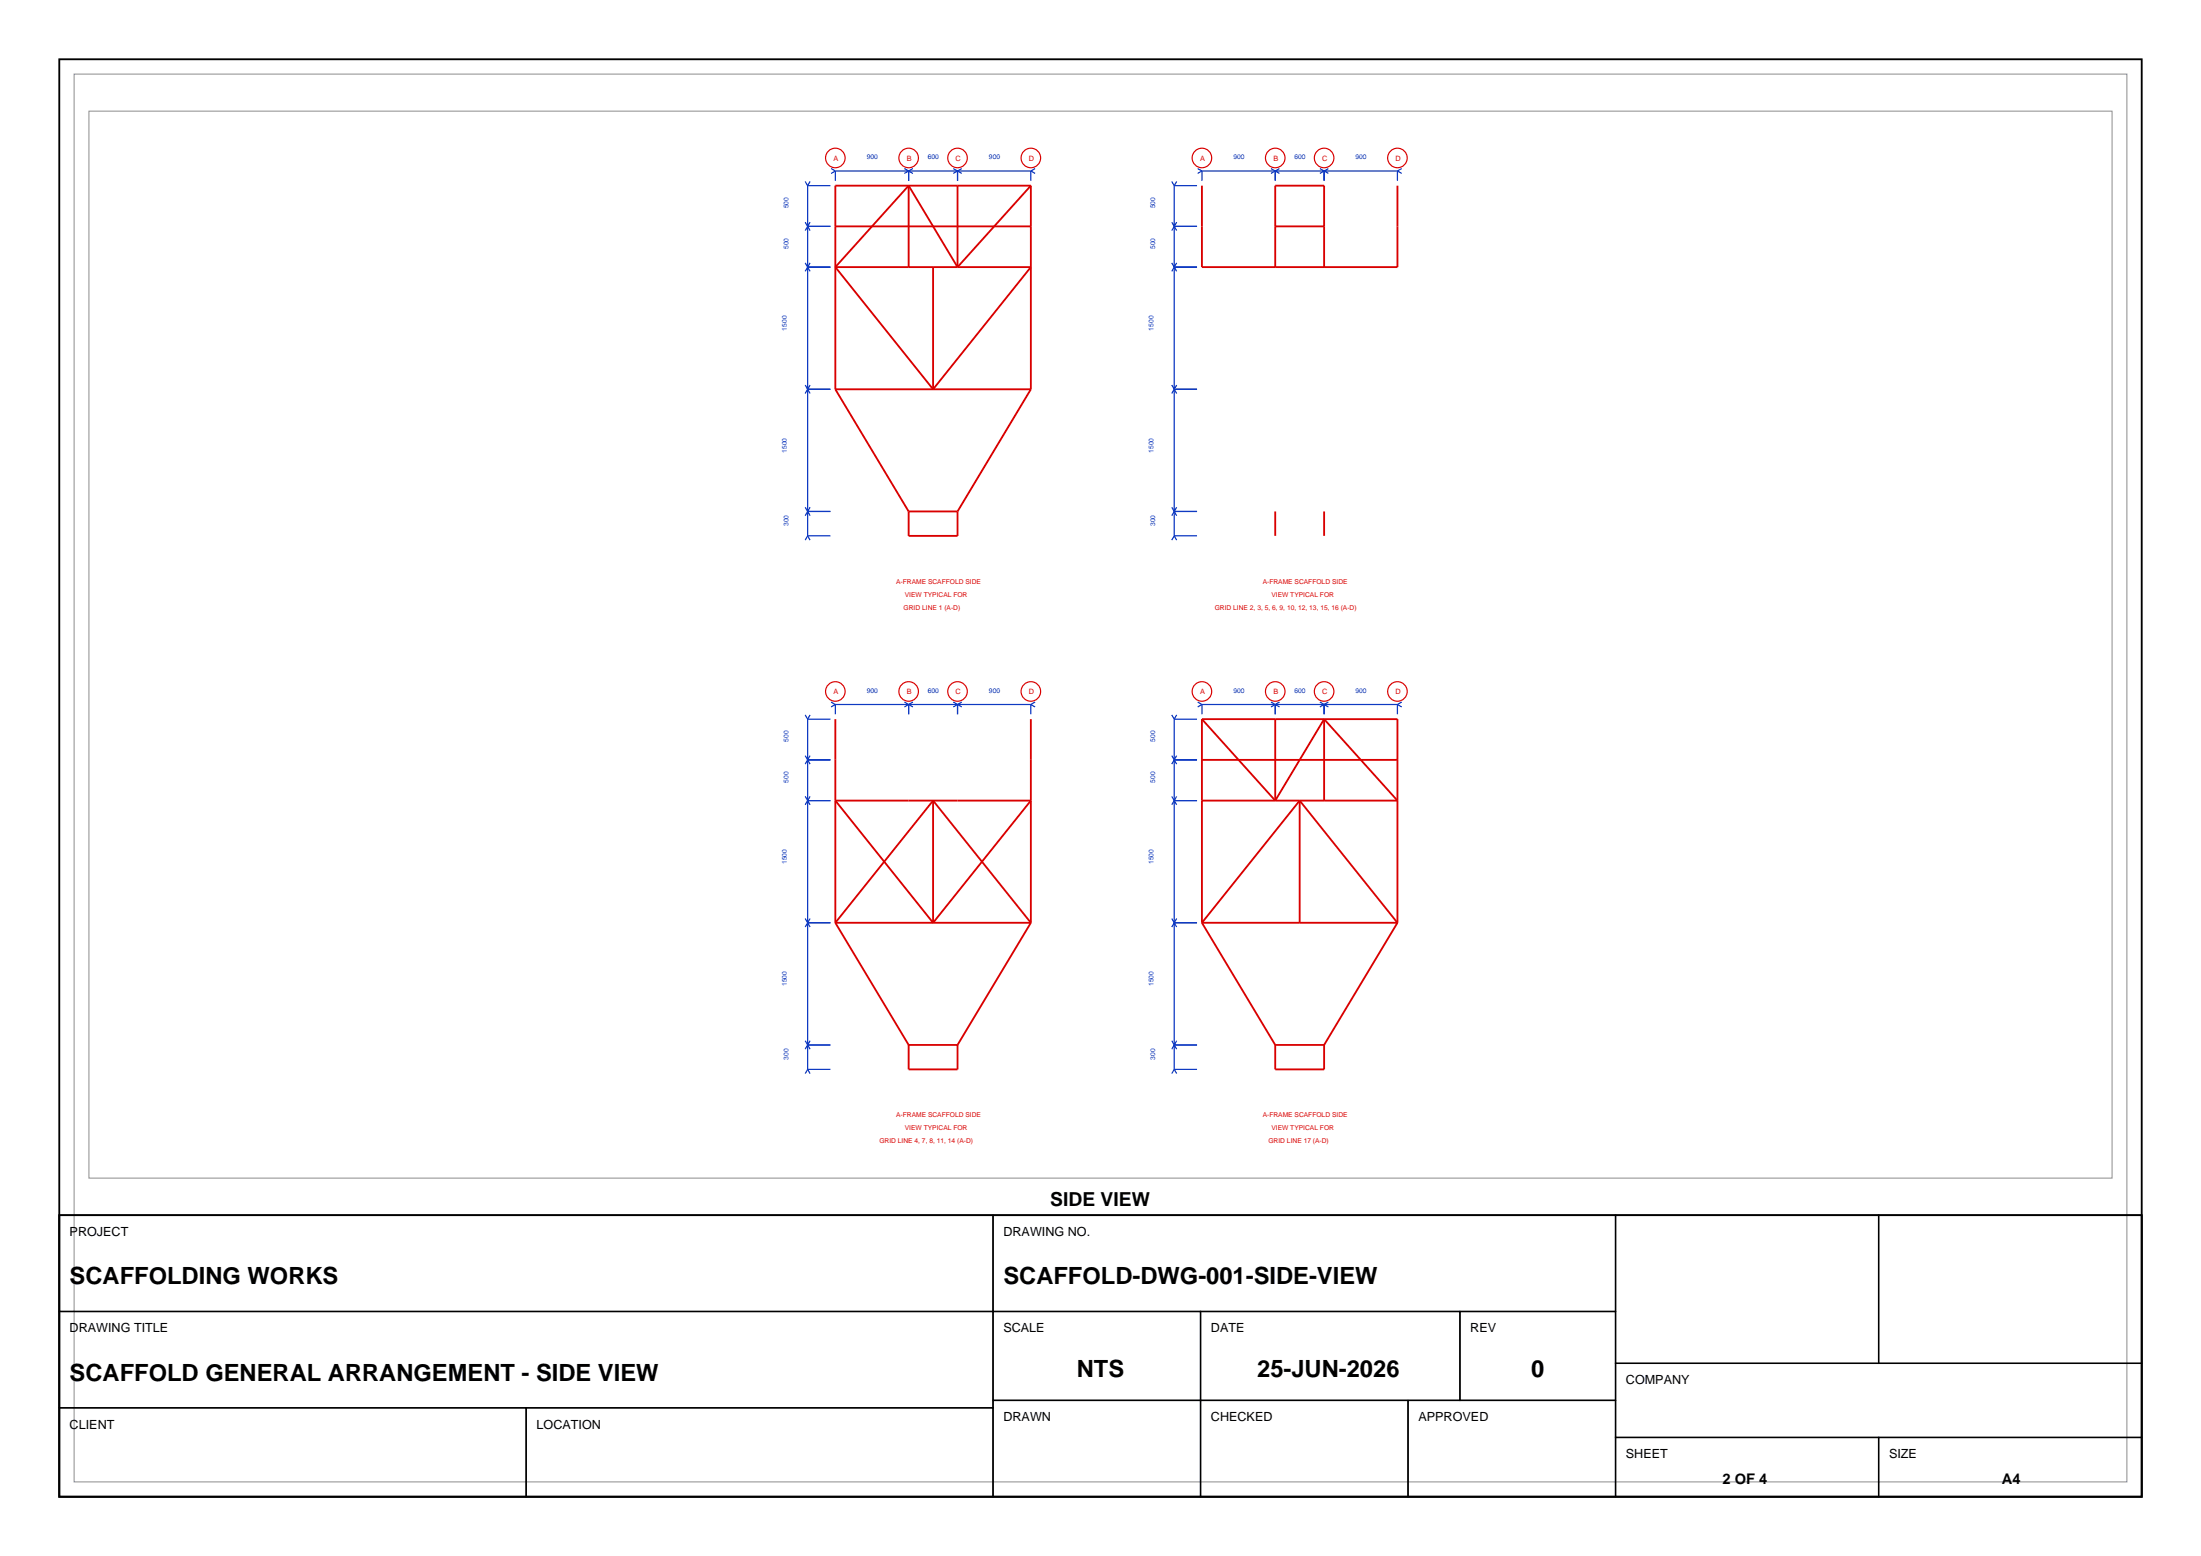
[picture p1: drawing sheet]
<svg xmlns="http://www.w3.org/2000/svg" width="297mm" height="210mm" viewBox="0 0 297 210" stroke-linecap="round" stroke-linejoin="round" font-family="sans-serif">
<path d="M8 8h281v194h-281zM8 164h281v38h-281z" fill="none" stroke="#000" stroke-width=".25"/>
<path d="M10 10h277v190h-277zM12 15h273v144h-273z" fill="none" stroke="#8c8c8c" stroke-width=".13"/>
<g fill="none" stroke="#d90000" stroke-width=".25">
<path d="M112.7 36h26.4l-13.2 16.5M112.7 36l13.2 16.5M112.7 30.6h26.4M122.6 25.1v10.9M122.6 25.1l-9.9 10.9M122.6 25.1l6.6 10.9M125.9 36v16.5M129.2 25.1v10.9M139.1 25.1h-26.4v27.4M139.1 25.1v27.4M139.1 25.1l-9.9 10.9M162.2 25.1v10.9h26.4v-10.9"/>
<path d="M172.1 30.6h6.6M172.1 36v-10.9h6.6v10.9M112.7 52.5h26.4M112.7 52.5l9.9 16.5M139.1 52.5l-9.9 16.5M122.6 69v3.3h6.6v-3.3M122.6 69h6.6M172.1 69v3.3M178.7 69v3.3M112.7 97.1v27.4M139.1 97.1v27.4M162.2 97.1v27.4"/>
<path d="M162.2 97.1h26.4v27.4M162.2 97.1l9.9 11M172.1 97.1v11M178.7 97.1v11M178.7 97.1l9.9 11h-26.4M178.7 97.1l-6.6 11M112.7 108.1h26.4l-13.2 16.4zM125.9 108.1v16.4M125.9 108.1l-13.2 16.4M125.9 108.1l13.2 16.4M162.2 102.6h26.4M175.4 108.1v16.4"/>
<path d="M175.4 108.1l-13.2 16.4M175.4 108.1l13.2 16.4M112.7 124.5h26.4M112.7 124.5l9.9 16.5M139.1 124.5l-9.9 16.5M162.2 124.5h26.4M162.2 124.5l9.9 16.5M188.6 124.5l-9.9 16.5M122.6 141v3.3h6.6v-3.3M122.6 141h6.6M172.1 141v3.3h6.6v-3.3M172.1 141h6.6"/>
</g>
<g fill="none" stroke="#d90000" stroke-width=".16">
<circle cx="112.7" cy="21.3" r="1.32"/>
<circle cx="122.6" cy="21.3" r="1.32"/>
<circle cx="129.2" cy="21.3" r="1.32"/>
<circle cx="139.1" cy="21.3" r="1.32"/>
<circle cx="162.2" cy="21.3" r="1.32"/>
<circle cx="172.1" cy="21.3" r="1.32"/>
<circle cx="178.7" cy="21.3" r="1.32"/>
<circle cx="188.6" cy="21.3" r="1.32"/>
<circle cx="112.7" cy="93.3" r="1.32"/>
<circle cx="122.6" cy="93.3" r="1.32"/>
<circle cx="129.2" cy="93.3" r="1.32"/>
<circle cx="139.1" cy="93.3" r="1.32"/>
<circle cx="162.2" cy="93.3" r="1.32"/>
<circle cx="172.1" cy="93.3" r="1.32"/>
<circle cx="178.7" cy="93.3" r="1.32"/>
<circle cx="188.6" cy="93.3" r="1.32"/>
</g>
<g fill="none" stroke="#002ebf" stroke-width=".16">
<path d="M108.7 35.5l.6 1.1M108.7 30l.6 1.1M108.7 24.5l.3 .6M109 25.1v47.2M109 36h3.1M109 30.6h3.1M109 25.1h3.1M109.3 35.5l-.6 1.1M109.3 30l-.6 1.1M109.3 24.5l-.3 .6M112.1 22.7l.6 .4M112.7 23.1v1.3"/>
<path d="M112.7 23.1h26.4M112.7 23.1l-.6 .3M122 22.7l1.2 .7M122.6 23.1v1.3M122.6 23.1l-.6 .3M123.2 22.7l-.6 .4M128.6 22.7l1.2 .7M129.2 23.1v1.3M129.2 23.1l-.6 .3M129.8 22.7l-.6 .4M139.1 23.1v1.3M139.1 23.1l.6 .3"/>
<path d="M139.7 22.7l-.6 .4M158.1 35.5l.7 1.1M158.1 30l.7 1.1M158.1 24.5l.3 .6M158.4 36h3.1M158.4 30.6h3.1M158.4 25.1h3.1M158.4 25.1v47.2M158.8 35.5l-.7 1.1M158.8 30l-.7 1.1M158.8 24.5l-.4 .6M161.6 22.7l.6 .4"/>
<path d="M162.2 23.1h26.4M162.2 23.1v1.3M162.2 23.1l-.6 .3M171.5 22.7l1.2 .7M172.1 23.1v1.3M172.1 23.1l-.6 .3M172.7 22.7l-.6 .4M178.1 22.7l1.1 .7M178.7 23.1v1.3M178.7 23.1l-.6 .3M179.2 22.7l-.5 .4M188.6 23.1v1.3"/>
<path d="M188.6 23.1l.5 .3M189.1 22.7l-.5 .4M108.7 52l.6 1.1M109 52.5h3.1M109.3 52l-.6 1.1M158.1 52l.7 1.1M158.4 52.5h3.1M158.8 52l-.7 1.1M108.7 68.5l.6 1.1M109 72.3h3.1M109 69h3.1M109 72.3l-.3 .6"/>
<path d="M109 72.3l.3 .6M109.3 68.5l-.6 1.1M158.1 68.5l.7 1.1M158.4 72.3h3.1M158.4 69h3.1M158.4 72.3l-.3 .6M158.4 72.3l.4 .6M158.8 68.5l-.7 1.1M108.7 96.5l.3 .6M109 97.1v47.2M109 97.1h3.1M109.3 96.5l-.3 .6"/>
<path d="M112.1 94.7l.6 .4M112.7 95.1v1.3M112.7 95.1h26.4M112.7 95.1l-.6 .3M122 94.7l1.2 .7M122.6 95.1v1.3M122.6 95.1l-.6 .3M123.2 94.7l-.6 .4M128.6 94.7l1.2 .7M129.2 95.1v1.3M129.2 95.1l-.6 .3M129.8 94.7l-.6 .4"/>
<path d="M139.1 95.1v1.3M139.1 95.1l.6 .3M139.7 94.7l-.6 .4M158.1 96.5l.3 .6M158.4 97.1v47.2M158.4 97.1h3.1M158.8 96.5l-.4 .6M161.6 94.7l.6 .4M162.2 95.1v1.3M162.2 95.1h26.4M162.2 95.1l-.6 .3M171.5 94.7l1.2 .7"/>
<path d="M172.1 95.1v1.3M172.1 95.1l-.6 .3M172.7 94.7l-.6 .4M178.1 94.7l1.1 .7M178.7 95.1v1.3M178.7 95.1l-.6 .3M179.2 94.7l-.5 .4M188.6 95.1v1.3M188.6 95.1l.5 .3M189.1 94.7l-.5 .4M108.7 107.5l.6 1.1M108.7 102l.6 1.1"/>
<path d="M109 108.1h3.1M109 102.6h3.1M109.3 107.5l-.6 1.1M109.3 102l-.6 1.1M158.1 107.5l.7 1.1M158.1 102l.7 1.1M158.4 108.1h3.1M158.4 102.6h3.1M158.8 107.5l-.7 1.1M158.8 102l-.7 1.1M108.7 124l.6 1.1M109 124.5h3.1"/>
<path d="M109.3 124l-.6 1.1M158.1 124l.7 1.1M158.4 124.5h3.1M158.8 124l-.7 1.1M108.7 140.5l.6 1.1M109 144.3h3.1M109 141h3.1M109 144.3l-.3 .6M109 144.3l.3 .6M109.3 140.5l-.6 1.1M158.1 140.5l.7 1.1M158.4 144.3h3.1"/>
<path d="M158.4 141h3.1M158.4 144.3l-.3 .6M158.4 144.3l.4 .6M158.8 140.5l-.7 1.1"/>
</g>
<g fill="none" stroke="#000" stroke-width=".18">
<path d="M8 164h126v13h-126zM8 177h126v13h-126zM134 164h84v13h-84zM134 177h28v12h-28zM162 177h35v12h-35zM197 177h21v12h-21zM218 164h35.5v20h-35.5zM253.5 164h35.5v20h-35.5zM8 190h63v12h-63zM71 190h63v12h-63zM134 189h28v13h-28zM162 189h28v13h-28z"/>
<path d="M190 189h28v13h-28zM218 184h71v10h-71zM218 194h35.5v8h-35.5zM253.5 194h35.5v8h-35.5z"/>
</g>
<g font-size="3.2">
<text x="9.4" y="173.3">SCAFFOLDING WORKS</text>
<text x="135.4" y="173.3">SCAFFOLD-DWG-001-SIDE-VIEW</text>
<text x="145.3" y="185.8">NTS</text>
<text x="169.6" y="185.8">25-JUN-2026</text>
<text x="206.6" y="185.8">0</text>
<text x="9.4" y="186.3">SCAFFOLD GENERAL ARRANGEMENT - SIDE VIEW</text>
</g>
<text font-size="2.6" x="141.7" y="162.8">SIDE VIEW</text>
<g font-size="2">
<text x="232.4" y="200.2">2 OF 4</text>
<text x="270.1" y="200.2">A4</text>
</g>
<g font-size="1.7">
<text x="9.4" y="166.8">PROJECT</text>
<text x="135.4" y="166.8">DRAWING NO.</text>
<text x="9.4" y="179.8">DRAWING TITLE</text>
<text x="135.4" y="179.8">SCALE</text>
<text x="163.4" y="179.8">DATE</text>
<text x="198.4" y="179.8">REV</text>
<text x="135.4" y="191.8">DRAWN</text>
<text x="163.4" y="191.8">CHECKED</text>
<text x="191.4" y="191.8">APPROVED</text>
<text x="219.4" y="186.8">COMPANY</text>
<text x="9.4" y="192.8">CLIENT</text>
<text x="72.4" y="192.8">LOCATION</text>
<text x="219.4" y="196.8">SHEET</text>
<text x="254.9" y="196.8">SIZE</text>
</g>
<g font-size="1" fill="#d90000">
<text x="112.5" y="21.7">A</text>
<text x="122.4" y="21.7">B</text>
<text x="129" y="21.7">C</text>
<text x="138.8" y="21.7">D</text>
<text x="161.9" y="21.7">A</text>
<text x="171.8" y="21.7">B</text>
<text x="178.4" y="21.7">C</text>
<text x="188.3" y="21.7">D</text>
<text x="112.5" y="93.7">A</text>
<text x="122.4" y="93.7">B</text>
<text x="129" y="93.7">C</text>
<text x="138.8" y="93.7">D</text>
<text x="161.9" y="93.7">A</text>
<text x="171.8" y="93.7">B</text>
<text x="178.4" y="93.7">C</text>
<text x="188.3" y="93.7">D</text>
</g>
<g font-size=".9" fill="#002ebf">
<text x="117" y="21.5">900</text>
<text x="125.2" y="21.5">600</text>
<text x="133.5" y="21.5">900</text>
<text x="166.4" y="21.5">900</text>
<text x="174.7" y="21.5">600</text>
<text x="182.9" y="21.5">900</text>
<text x="106.4" y="28.1" transform="rotate(-90 106.4 28.1)">500</text>
<text x="155.9" y="28.1" transform="rotate(-90 155.9 28.1)">500</text>
<text x="106.4" y="33.6" transform="rotate(-90 106.4 33.6)">500</text>
<text x="155.9" y="33.6" transform="rotate(-90 155.9 33.6)">500</text>
<text x="106.2" y="44.6" transform="rotate(-90 106.2 44.6)">1500</text>
<text x="155.6" y="44.6" transform="rotate(-90 155.6 44.6)">1500</text>
<text x="106.2" y="61.1" transform="rotate(-90 106.2 61.1)">1500</text>
<text x="155.6" y="61.1" transform="rotate(-90 155.6 61.1)">1500</text>
<text x="106.4" y="71" transform="rotate(-90 106.4 71)">300</text>
<text x="155.9" y="71" transform="rotate(-90 155.9 71)">300</text>
<text x="117" y="93.5">900</text>
<text x="125.2" y="93.5">600</text>
<text x="133.5" y="93.5">900</text>
<text x="166.4" y="93.5">900</text>
<text x="174.7" y="93.5">600</text>
<text x="182.9" y="93.5">900</text>
<text x="106.4" y="100.1" transform="rotate(-90 106.4 100.1)">500</text>
<text x="155.9" y="100.1" transform="rotate(-90 155.9 100.1)">500</text>
<text x="106.4" y="105.6" transform="rotate(-90 106.4 105.6)">500</text>
<text x="155.9" y="105.6" transform="rotate(-90 155.9 105.6)">500</text>
<text x="106.2" y="116.6" transform="rotate(-90 106.2 116.6)">1500</text>
<text x="155.6" y="116.6" transform="rotate(-90 155.6 116.6)">1500</text>
<text x="106.2" y="133.1" transform="rotate(-90 106.2 133.1)">1500</text>
<text x="155.6" y="133.1" transform="rotate(-90 155.6 133.1)">1500</text>
<text x="106.4" y="143" transform="rotate(-90 106.4 143)">300</text>
<text x="155.9" y="143" transform="rotate(-90 155.9 143)">300</text>
</g>
<g font-size=".9" fill="#d90000">
<text x="120.9" y="78.8">A-FRAME SCAFFOLD SIDE</text>
<text x="121.9" y="82.3">GRID LINE 1 (A-D)</text>
<text x="122.1" y="80.6">VIEW TYPICAL FOR</text>
<text x="163.9" y="82.3">GRID LINE 2, 3, 5, 6, 9, 10, 12, 13, 15, 16 (A-D)</text>
<text x="170.4" y="78.8">A-FRAME SCAFFOLD SIDE</text>
<text x="171.6" y="80.6">VIEW TYPICAL FOR</text>
<text x="118.7" y="154.3">GRID LINE 4, 7, 8, 11, 14 (A-D)</text>
<text x="120.9" y="150.8">A-FRAME SCAFFOLD SIDE</text>
<text x="122.1" y="152.6">VIEW TYPICAL FOR</text>
<text x="170.4" y="150.8">A-FRAME SCAFFOLD SIDE</text>
<text x="171.2" y="154.3">GRID LINE 17 (A-D)</text>
<text x="171.6" y="152.6">VIEW TYPICAL FOR</text>
</g>
</svg>
